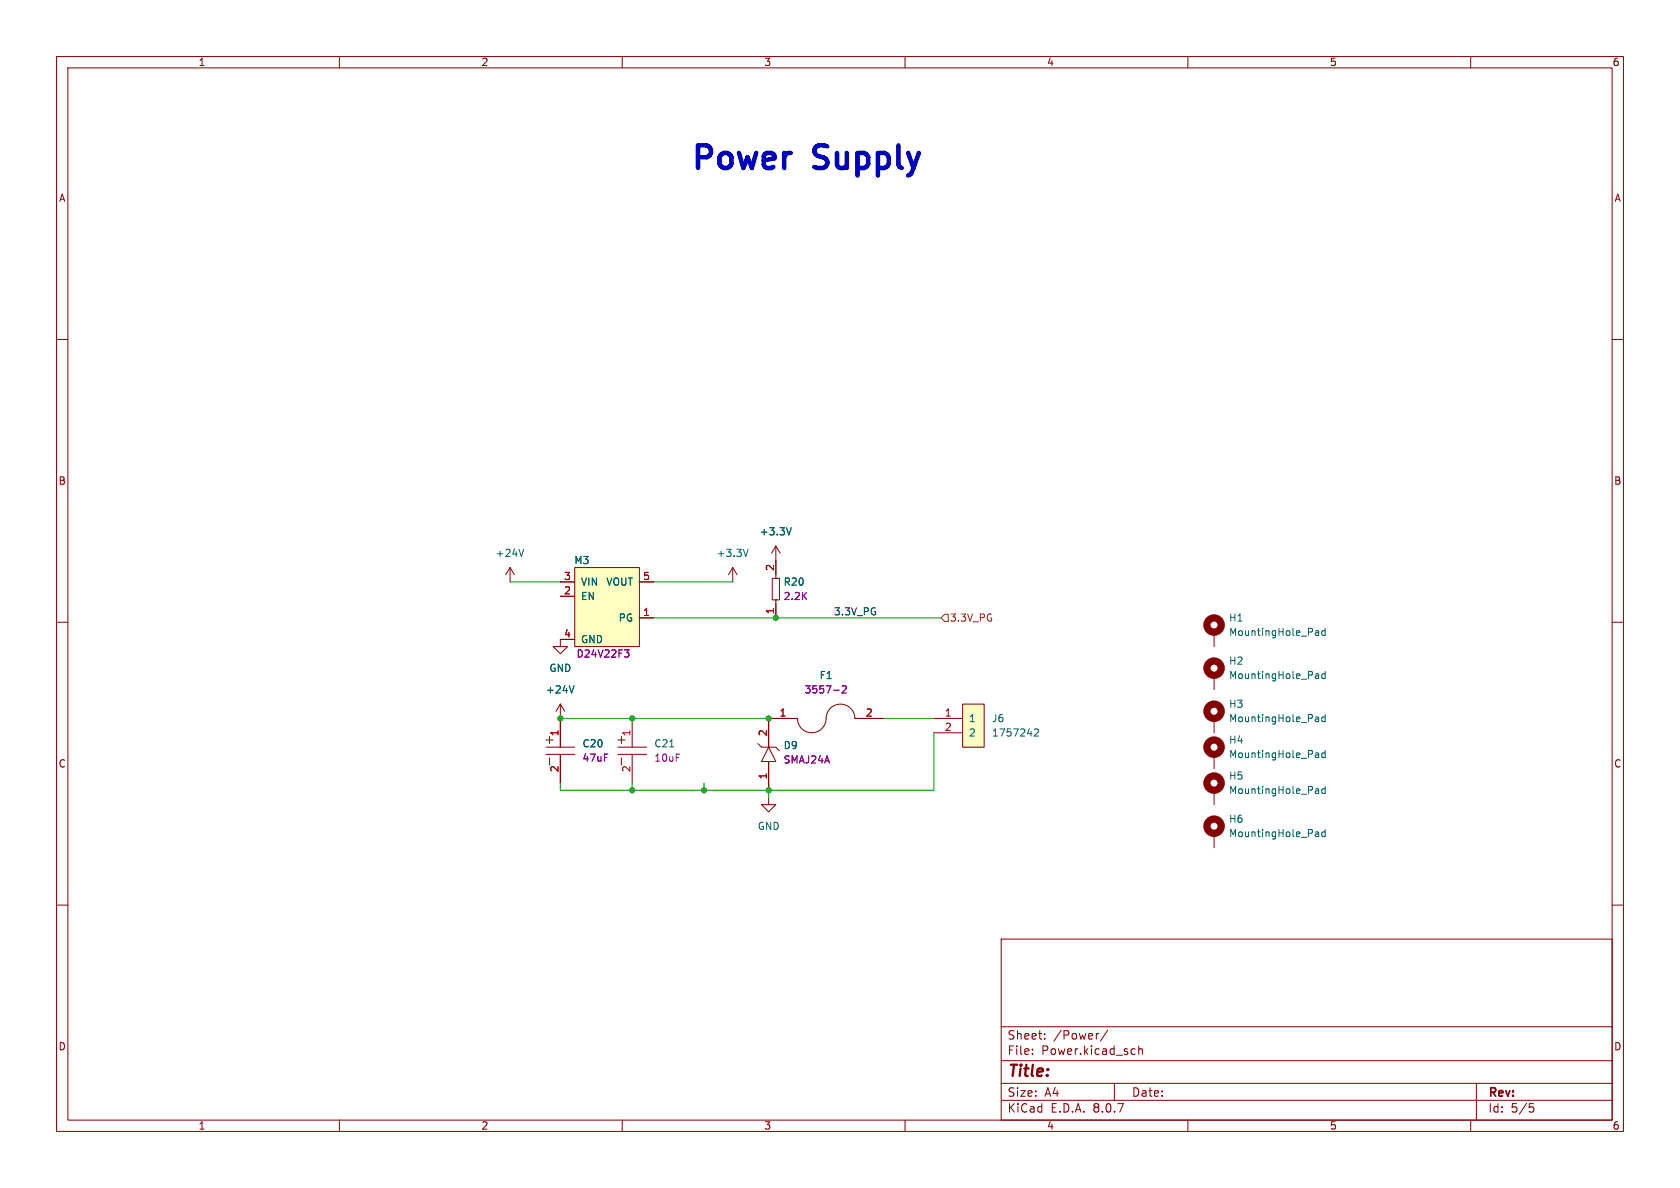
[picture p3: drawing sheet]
<svg xmlns="http://www.w3.org/2000/svg" width="297mm" height="210mm" viewBox="0 0 297 210" stroke-linecap="round" stroke-linejoin="round" font-family="sans-serif">
<g fill="none" stroke="#840000" stroke-width=".18">
<path d="M10 10h277v190h-277zM12 12h273v186h-273zM60 10v2M110 10v2M160 10v2M210 10v2M260 10v2M10 60h2M285 60h2M10 110h2M90.2 100.3l-.8 1.3M90.2 100.3v2.6"/>
<path d="M90.2 100.3l.7 1.3M285 110h2M10 160h2M177 166h108v32h-108zM285 160h2M60 198v2M110 198v2M160 198v2M177 194.5h108M177 191.5h108M177 187.5h108M177 181.5h108"/>
<path d="M182.5 186.3v.1M182.5 185.5v.1M184.7 183.6v.1M184.7 182.8v.1M194.2 182.7l-.2 .1M195.8 182.1l-1.3 2M197 191.5v3M200.2 185.4l.5 .1M200.7 186.3l-.5 .1M201.3 185.5l.2-.1 .4 .1 .1 .9M201.3 184.9v1.5M210 198v2"/>
<path d="M260 198v2M261 191.5v6.5M270.4 195.1h.7M270.5 195.7h.4l.3 .3-.2 .5-.5 .1"/>
</g>
<path d="M92.6 97.1l-.4 1.3" fill="none" stroke="#006464" stroke-width=".18"/>
<path d="M101.6 100.3h11.4v14h-11.4z" fill="#ffffc2"/>
<g fill="none" stroke="#840000" stroke-width=".18">
<path d="M99.1 105.4h2.5M99.1 102.9h2.5M101.6 100.3h11.4v14h-11.4zM101.6 113h-2.5v1.3h1.2l-1.2 1.3-1.3-1.3h1.3M113 109.2h2.6M113 102.9h2.6M96.5 130.8h1.3M96.5 132.1h5.1M96.5 133.4h5.1M97.2 130.2v1.2M97.2 134v1.3M99.1 127v5.1"/>
<path d="M99.1 133.4v5M109.2 130.8h1.3M109.2 132.1h5.1M109.2 133.4h5.1M109.9 130.2v1.2M109.9 134v1.3M111.8 127v5.1M111.8 133.4v5M214.6 127v2.5M214.6 133.4v2.5M214.6 139.7v2.5M214.6 147.3v2.6"/>
</g>
<path d="M110.4 114.9h.8l-.4 .5 .3 .1 .1 .4-.3 .2h-.3" fill="none" stroke="#840084" stroke-width=".18"/>
<g fill="none" stroke="#840000" stroke-width="1.3">
<circle cx="214.6" cy="125.7" r="1.27"/>
<circle cx="214.6" cy="138.4" r="1.27"/>
<circle cx="214.6" cy="132.1" r="1.27"/>
<circle cx="214.6" cy="146" r="1.27"/>
</g>
<g fill="none" stroke="#006464" stroke-width=".18">
<path d="M118.4 132h.7M232.7 126.7h.2l.2 .2v.7M232.7 133.1h.2l.2 .2v.6M232.7 139.4h.2l.2 .2v.7M233.1 127.5l-.4 .1M233.1 127l-.4 .1M233.1 139.7l-.4 .1M233.1 133.9h-.4M233.1 133.4h-.4M234.3 126.8l-.4-.1-.2 .3 .1 .5h.5M234.3 126.3v1.3M234.3 132.7v1.2"/>
<path d="M234.3 139v1.3M234.3 133.1h-.4l-.2 .2 .1 .6h.5M234.3 139.5l-.4-.1-.2 .3 .1 .5h.5M232.7 147.1h.2l.2 .1v.7M233.1 140.2l-.4 .1M233.1 147.8l-.4 .1M233.1 147.4h-.4M234.3 146.6v1.3M234.3 147.1h-.4l-.2 .2 .1 .5h.5"/>
</g>
<path d="M170.2 124.5h3.8v7.6h-3.8z" fill="#ffffc2"/>
<g fill="none" stroke="#840000" stroke-width=".18">
<path d="M137.2 96.5v5.7M137.2 96.5l-.8 1.3M137.2 96.5l.7 1.3M99.1 105.4h2.5M99.1 102.9h2.5M99.1 113h2.5M113 109.2h2.6M113 102.9h2.6M129.5 100.3l-.7 1.3M129.5 100.3v2.6M129.5 100.3l.8 1.3M136.5 102.2h1.3v3.8h-1.3z"/>
<path d="M137.2 106h.1M137.2 102.2h.1M137.2 106v3.2M214.6 111.8v2.5M214.6 119.4v2.5M99.1 124.5l-.8 1.2M99.1 124.5v7.6M99.1 133.4v5M99.1 124.5l.7 1.2M134 131.4l.6 .7h2.6l.6 .6M135.9 132.1l1.3 2.5h-2.6zM135.9 134.6v5.1"/>
<path d="M156.2 127h-5.1a2.57 2.57 0 0 0-2.8-2.5 2.57 2.57 0 0 0-2.3 2.9 2.54 2.54 0 0 1-2.7 2.1 2.54 2.54 0 0 1-2.3-2.5h-5.1v5.1M165.1 127h5.1M165.1 129.5h5.1M170.2 124.5h3.8v7.6h-3.8zM135.9 141v1.2h1.3l-1.3 1.3-1.3-1.3h1.3"/>
</g>
<g fill="none" stroke="#006464" stroke-width=".18">
<path d="M132.3 97.1l-.5 1.3M139.9 93.3l-.4 1.3M232.7 111.5l.4 .1v.7M232.7 119.1l.4 .1v.8M233.1 112.3h-.4M233.1 111.8l-.4 .1M233.1 119.9l-.4 .1M233.1 119.4l-.4 .1M234.3 111.6l-.4-.1-.2 .2 .1 .6h.5M234.3 111.1v1.2M234.3 118.7v1.3M234.3 119.2l-.4-.1-.2 .3 .1 .5h.5"/>
<path d="M101.5 121.2l-.4 1.3M182.9 129l.5-.2 .2 .4-.8 .9h.8"/>
</g>
<path d="M110.4 114.9h.8l-.4 .5 .3 .1 .1 .4-.3 .2h-.3M147.4 122h.9M148.9 121.4l.5-.2 .2 .4-.8 .9h.8" fill="none" stroke="#840084" stroke-width=".18"/>
<g fill="none" stroke="#840000" stroke-width="1.3">
<circle cx="214.6" cy="118.1" r="1.27"/>
<circle cx="214.6" cy="110.5" r="1.27"/>
</g>
<path d="M167 108.6h.6v1.3h-.6l-.6-.7z" fill="none" stroke="#725600" stroke-width=".18"/>
<path d="M90.2 102.9h8.9M115.6 109.2h50.8M115.6 102.9h13.9M99.1 127h36.8M111.8 138.4v1.3M124.5 138.4v1.3M135.9 139.7v1.3M156.2 127h8.9M165.1 129.5v10.2h-66v-1.3" fill="none" stroke="#009600" stroke-width=".18"/>
<g fill="#009600" stroke="#009600" stroke-width=".18">
<circle cx="137.2" cy="109.2" r=".46"/>
<circle cx="111.8" cy="127" r=".46"/>
<circle cx="135.9" cy="139.7" r=".46"/>
<circle cx="135.9" cy="127" r=".46"/>
<circle cx="124.5" cy="139.7" r=".46"/>
<circle cx="111.8" cy="139.7" r=".46"/>
<circle cx="99.1" cy="127" r=".46"/>
</g>
<g font-size="5.6" fill="#0000c2">
<text x="121.9" y="30.2">Power</text>
<text x="144.3" y="30.2">Supply</text>
</g>
<text font-size="2.8" fill="#840000" x="178" y="190.9">Title:</text>
<g font-size="2.1" fill="#840000">
<text x="178" y="184">Sheet:</text>
<text x="186.2" y="184">/Power/</text>
<text x="178" y="186.7">File:</text>
<text x="184.1" y="186.7">Power.kicad_sch</text>
<text x="178" y="196.9">KiCad</text>
<text x="178" y="194.1">Size:</text>
<text x="184.7" y="194.1">A4</text>
<text x="185.7" y="196.9">E.D.A.</text>
<text x="193.3" y="196.9">8.0.7</text>
<text x="200" y="194.1">Date:</text>
<text x="263" y="194.3">Rev:</text>
<text x="263" y="196.9">Id:</text>
<text x="267.1" y="196.9">5/5</text>
</g>
<g font-size="1.8" fill="#840000">
<text x="35" y="11.9">1</text>
<text x="85" y="11.9">2</text>
<text x="135" y="11.9">3</text>
<text x="185" y="11.9">4</text>
<text x="235" y="11.9">5</text>
<text x="285" y="11.9">6</text>
<text x="10.3" y="35.9">A</text>
<text x="285.3" y="35.9">A</text>
<text x="10.3" y="85.9">B</text>
<text x="285.3" y="85.9">B</text>
<text x="10.3" y="135.9">C</text>
<text x="285.3" y="135.9">C</text>
<text x="10.3" y="185.9">D</text>
<text x="285.3" y="185.9">D</text>
<text x="35" y="199.9">1</text>
<text x="85" y="199.9">2</text>
<text x="135" y="199.9">3</text>
<text x="185" y="199.9">4</text>
<text x="235" y="199.9">5</text>
<text x="285" y="199.9">6</text>
</g>
<g font-size="1.8" fill="#006464">
<text x="134.2" y="94.8">+3.3V</text>
<text x="87.5" y="98.7">+24V</text>
<text x="101.4" y="99.9">M3</text>
<text x="126.6" y="98.7">+3.3V</text>
<text x="102.6" y="106.3">EN</text>
<text x="102.6" y="103.7">VIN</text>
<text x="107.1" y="103.7">VOUT</text>
<text x="138.4" y="103.7">R20</text>
<text x="102.6" y="113.9">GND</text>
<text x="109.3" y="110.1">PG</text>
<text x="217.2" y="110.1">H1</text>
<text x="217.2" y="112.6">MountingHole_Pad</text>
<text x="97" y="119">GND</text>
<text x="217.2" y="117.7">H2</text>
<text x="96.4" y="122.8">+24V</text>
<text x="144.8" y="120.2">F1</text>
<text x="217.2" y="125.3">H3</text>
<text x="217.2" y="120.2">MountingHole_Pad</text>
<text x="171.2" y="127.9">1</text>
<text x="171.2" y="130.4">2</text>
<text x="175.3" y="127.9">J6</text>
<text x="175.3" y="130.4">1757242</text>
<text x="217.2" y="127.9">MountingHole_Pad</text>
<text x="217.2" y="131.7">H4</text>
<text x="102.9" y="132.3">C20</text>
<text x="115.6" y="132.3">C21</text>
<text x="138.4" y="132.6">D9</text>
<text x="217.2" y="134.2">MountingHole_Pad</text>
<text x="217.2" y="138">H5</text>
<text x="217.2" y="140.6">MountingHole_Pad</text>
<text x="133.9" y="146.9">GND</text>
<text x="217.2" y="145.6">H6</text>
<text x="217.2" y="148.2">MountingHole_Pad</text>
</g>
<g font-size="1.8" fill="#a90000">
<text x="136.9" y="101" transform="rotate(-90 136.9 101)">2</text>
<text x="99.6" y="105.2">2</text>
<text x="99.6" y="102.6">3</text>
<text x="113.6" y="102.6">5</text>
<text x="99.6" y="112.8">4</text>
<text x="113.6" y="109">1</text>
<text x="136.9" y="108.7" transform="rotate(-90 136.9 108.7)">1</text>
<text x="98.8" y="130.2" transform="rotate(-90 98.8 130.2)">1</text>
<text x="111.5" y="130.2" transform="rotate(-90 111.5 130.2)">1</text>
<text x="135.6" y="130.2" transform="rotate(-90 135.6 130.2)">2</text>
<text x="137.7" y="126.7">1</text>
<text x="153" y="126.7">2</text>
<text x="166.9" y="126.7">1</text>
<text x="166.9" y="129.3">2</text>
<text x="98.8" y="136.6" transform="rotate(-90 98.8 136.6)">2</text>
<text x="111.5" y="136.6" transform="rotate(-90 111.5 136.6)">2</text>
<text x="135.6" y="137.9" transform="rotate(-90 135.6 137.9)">1</text>
</g>
<g font-size="1.8" fill="#840084">
<text x="138.4" y="106.3">2.2K</text>
<text x="101.8" y="116.4">D24V22F3</text>
<text x="142.1" y="122.8">3557-2</text>
<text x="102.9" y="134.8">47uF</text>
<text x="115.6" y="134.8">10uF</text>
<text x="138.4" y="135.2">SMAJ24A</text>
</g>
<text font-size="1.8" fill="#0f0f0f" x="147.3" y="108.9">3.3V_PG</text>
<text font-size="1.8" fill="#725600" x="167.8" y="110.1">3.3V_PG</text>
</svg>
